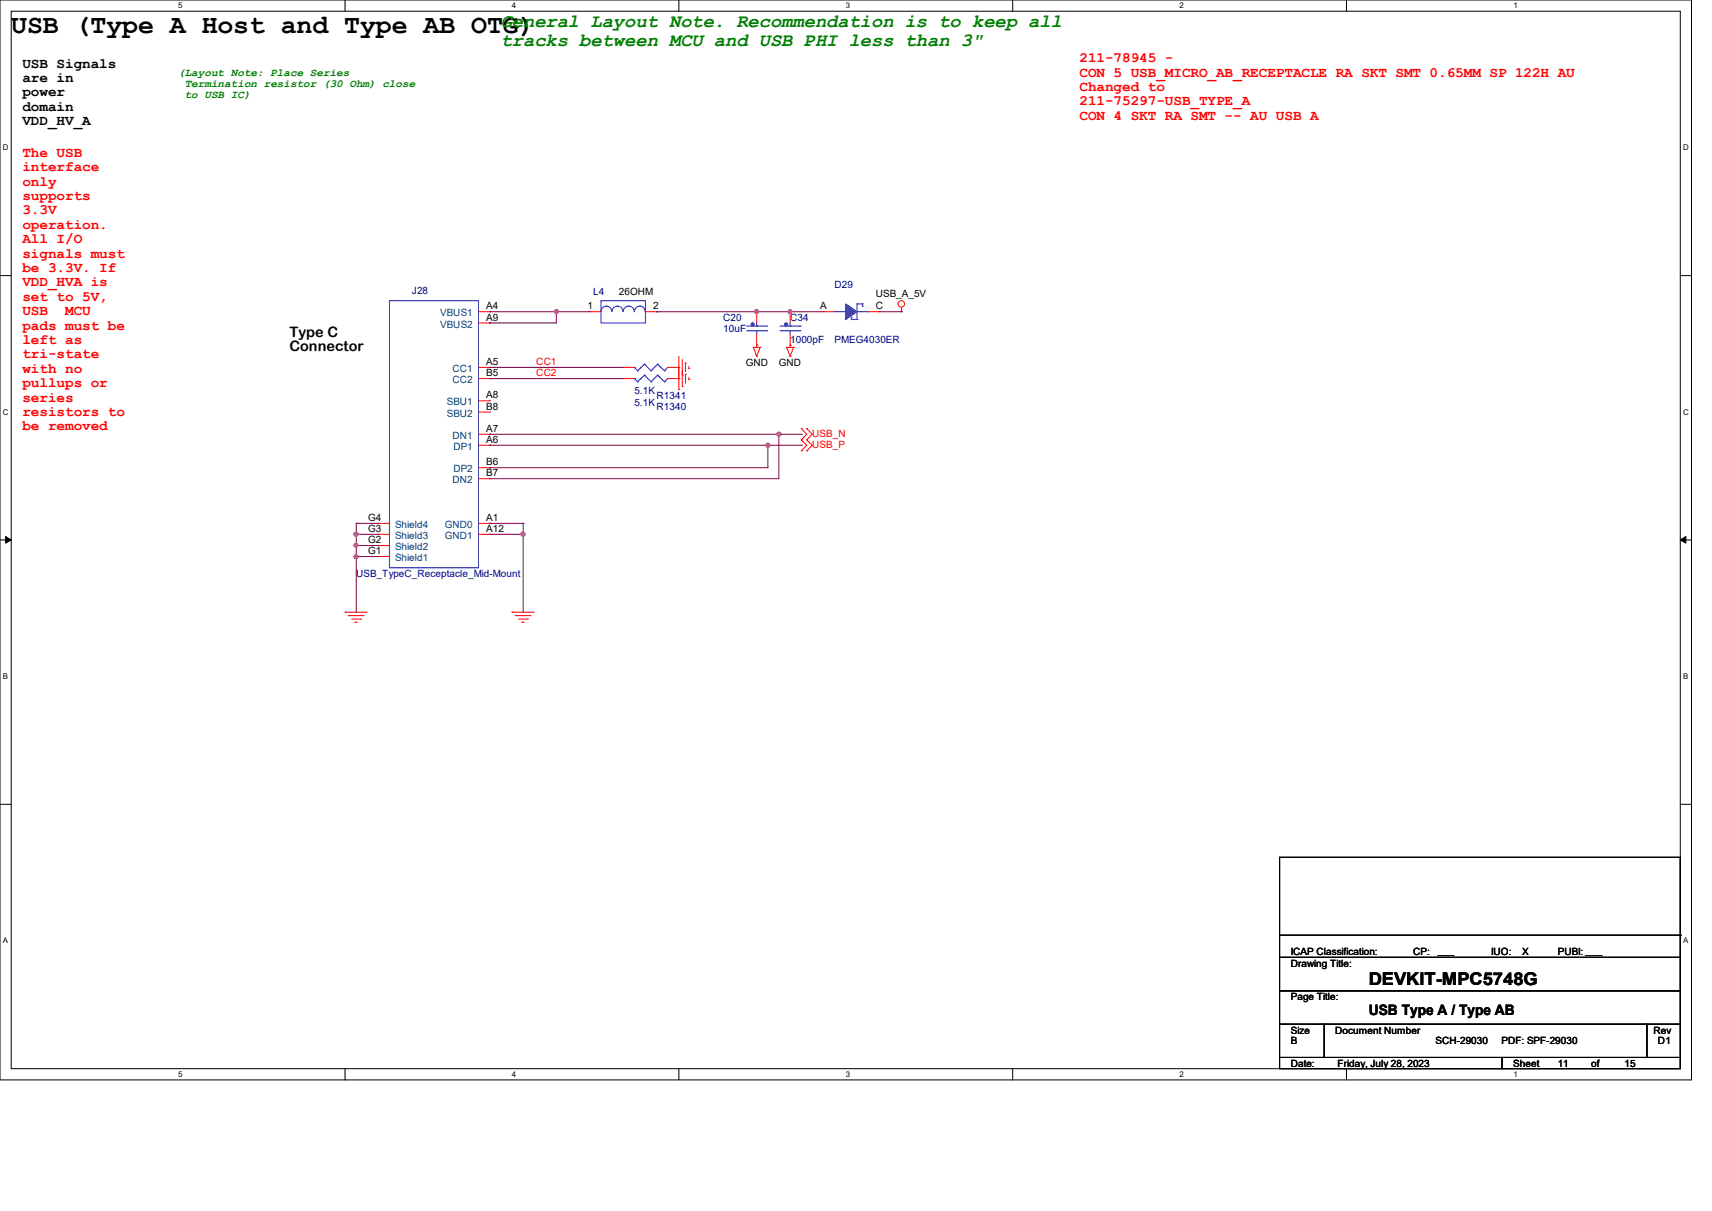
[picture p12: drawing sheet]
<svg xmlns="http://www.w3.org/2000/svg" width="297mm" height="210mm" viewBox="0 0 297 210" stroke-linecap="round" stroke-linejoin="round" font-family="sans-serif">
<path d="M0 0h293.5v187.3h-293.5zM1.9 1.9h289.6v183.4h-289.6z" fill="none" stroke="#000" stroke-width=".17"/>
<g fill="#fff">
<path d="M30.9 .2h.8v1.5h-.8z"/>
<path d="M30.9 185.5h.8v1.6h-.8z"/>
</g>
<path d="M59.9 0v1.9M59.9 185.3v2" fill="none" stroke="#000" stroke-width=".17"/>
<g fill="#fff">
<path d="M88.8 .2h.8v1.5h-.8z"/>
<path d="M88.8 185.5h.8v1.6h-.8z"/>
</g>
<path d="M117.8 0v1.9M117.8 185.3v2" fill="none" stroke="#000" stroke-width=".17"/>
<g fill="#fff">
<path d="M146.7 .2h.8v1.5h-.8z"/>
<path d="M146.7 185.5h.8v1.6h-.8z"/>
</g>
<path d="M175.7 0v1.9M175.7 185.3v2" fill="none" stroke="#000" stroke-width=".17"/>
<g fill="#fff">
<path d="M204.6 .2h.8v1.5h-.8z"/>
<path d="M204.6 185.5h.8v1.6h-.8z"/>
</g>
<path d="M233.6 0v1.9M233.6 185.3v2" fill="none" stroke="#000" stroke-width=".17"/>
<g fill="#fff">
<path d="M262.6 .2h.7v1.5h-.7z"/>
<path d="M262.6 185.5h.7v1.6h-.7z"/>
<path d="M.5 24.8h1v1.6h-1z"/>
<path d="M292 24.8h1v1.6h-1z"/>
<path d="M.5 70.7h1v1.5h-1z"/>
<path d="M292 70.7h1v1.5h-1z"/>
</g>
<path d="M0 47.8h1.9M291.5 47.8h2" fill="none" stroke="#000" stroke-width=".17"/>
<g fill="#fff">
<path d="M.5 116.5h.9v1.6h-.9z"/>
<path d="M292 116.5h.9v1.6h-.9z"/>
</g>
<path d="M0 93.6h1.9M291.5 93.6h2" fill="none" stroke="#000" stroke-width=".17"/>
<path d="M1 93l.9 .6-.9 .6zM291.5 93.6l1-.6v1.2z" fill="#000" stroke="#000" stroke-width=".17"/>
<g fill="#fff">
<path d="M.5 162.4h.9v1.5h-.9z"/>
<path d="M292 162.4h.9v1.5h-.9z"/>
</g>
<path d="M0 139.5h1.9M291.5 139.5h2M222 148.7h69.5v17.3h-69.5zM222 166h69.5v5.8h-69.5zM222 171.8h69.5v5.8h-69.5zM222 177.6h7.7v5.8h-7.7zM222 162.2h69.5M229.7 177.6h56v5.8h-56zM285.7 177.6h5.8v5.8h-5.8zM291.5 162.2h.1M222 183.4h38.6v1.9h-38.6zM260.6 183.4h30.9v1.9h-30.9z" fill="none" stroke="#000" stroke-width=".17"/>
<g fill="none" stroke="#f00" stroke-width=".17">
<path d="M83 54.1h2M83 56h2M85 54.1h.1M85 56h.1M102.3 54.1h.1M102.3 54.1h2M112 54.1h1.9M113.9 54.1h.1M131.3 59.9h.1M131.3 54.1h.1M131.3 54.1v1.9M131.3 57.9v2.3"/>
<path d="M137.1 59.9h.1M137.1 54.1h.1M137.1 54.1v1.9M137.1 57.9v2.3M142.9 54.1h.1M142.9 54.1h1.9M150.6 54.1h1.9M152.5 54.1h.1M156.4 54.1h.1M156.4 53.3v.8M83 63.7h2M83 77.2h2"/>
<path d="M83 75.3h2M83 69.5h2M83 65.7h2M83 71.5h2M85 63.7h.1M85 77.2h.1M85 75.3h.1M85 69.5h.1M85 65.7h.1M85 71.5h.1M108.1 63.7h.1M108.1 65.7h.1"/>
<path d="M108.1 63.7h2M108.1 65.7h2M115.8 63.7h2M115.8 65.7h2M117.8 65.7h.1M117.8 67.6h.1M117.8 63.7h.1M117.8 61.8v5.8M118.4 65.1h.1M118.4 67h.1M118.4 62.4v4.6M118.9 62.9h.1"/>
<path d="M118.9 64.9h.1M118.9 62.9v1.6M118.9 64.9v1.5M119.5 63.9h.1M119.5 65.8h.1M119.5 63.5v.4M119.5 65.4v.4M130.7 60.2h.1M130.7 60.2h1.2M130.7 60.2l.6 1.6M131.3 61.8h.1M131.9 60.2h.1"/>
<path d="M131.9 60.2l-.6 1.6M136.5 60.2h.1M136.5 60.2h1.2M136.5 60.2l.6 1.6M137.1 61.8h.1M137.7 60.2h.1M137.7 60.2l-.6 1.6M139 78.2h.1M139 76.3h.1M139 74.3h.1M139 76.3l1 .9-1 1M139 74.3l1 1-1 1"/>
<path d="M140 78.2h.1M140 76.3h.1M140 74.3h.1M140 76.3l.9 .9-.9 1M140 74.3l.9 1-.9 1M65.7 96.5h.1M65.7 94.6h.1M65.7 92.7h.1M65.7 90.8h.1M65.7 92.7h1.9M65.7 96.5h1.9M65.7 94.6h1.9"/>
<path d="M65.7 90.8h1.9M83 92.7h2M83 81.1h2M83 83h2M83 90.8h2M85 92.7h.1M85 81.1h.1M85 83h.1M85 90.8h.1M59.9 106.2h.1M59.9 106.2h3.8M60.5 106.8h.1"/>
<path d="M60.5 106.8h2.7M61 107.4h1.6M61.6 107.9h.1M61.6 107.9h.4M62.6 107.4h.1M88.8 106.2h.1M88.8 106.2h3.9M89.4 106.8h.1M89.4 106.8h2.7M90 107.4h1.5M90.6 107.9h.1M90.6 107.9h.3"/>
<path d="M91.5 107.4h.1"/>
<circle cx="156.4" cy="52.7" r=".56"/>
</g>
<g fill="none" stroke="#00f" stroke-width=".17">
<path d="M67.6 52.2h15.4v46.3h-15.4zM104.3 52.2h7.7v3.8h-7.7zM104.3 54.1a.93 .93 0 0 1 .9-1 .93 .93 0 0 1 .9 1M106.2 54.1a.95 .95 0 0 1 .9-1 .95 .95 0 0 1 1 1M108.1 54.1a.95 .95 0 0 1 1-1 .95 .95 0 0 1 .9 1M110.1 54.1a.93 .93 0 0 1 .9-1 .93 .93 0 0 1 .9 1M129.5 57.4h3.5M129.5 56.6h3.5M131.3 57.4h.1M131.3 56.6h.1M131.3 56v.6M131.3 57.4v.5"/>
<path d="M133 57.4h.1M133 56.6h.1M135.3 57.4h3.5M135.3 56.6h3.5M137.1 57.4h.1M137.1 56.6h.1M137.1 56v.6M137.1 57.4v.5M138.8 57.4h.1M138.8 56.6h.1M144.8 54.1h1.9M146.7 54.1h.1"/>
<path d="M147.7 55.4h.1M147.7 55h.1M147.7 55.4h1M147.7 55v.4M148.7 55.4h.1M148.7 54.1h1.9M149.6 52.7h.1M149.6 53.1h.1M149.6 52.7h-.9v2.7M149.6 52.7v.4M150.6 54.1h.1M110.1 63.7h.1"/>
<path d="M110.1 65.7h.1M110.1 63.7l.5 .6M110.1 65.7l.5 .5M110.6 64.3h.1M110.6 66.2h.1M111.8 63.2h.1M111.8 65.1h.1M111.8 63.2l1.1 1.1M111.8 63.2l-1.2 1.1M111.8 65.1l1.1 1.1M111.8 65.1l-1.2 1.1M112.9 64.3h.1"/>
<path d="M112.9 66.2h.1M114.1 63.2h.1M114.1 65.1h.1M114.1 63.2l1.2 1.1M114.1 63.2l-1.2 1.1M114.1 65.1l1.2 1.1M114.1 65.1l-1.2 1.1M115.3 64.3h.1M115.3 66.2h.1M115.8 63.7l-.5 .6M115.8 65.7l-.5 .5"/>
</g>
<g fill="#00f" stroke="#00f" stroke-width=".17">
<path d="M146.7 52.7l2 1.4-2 1.3z" fill-rule="evenodd"/>
<circle cx="130.6" cy="56.3" r=".28"/>
<circle cx="136.4" cy="56.3" r=".28"/>
</g>
<g fill="none" stroke="#800040" stroke-width=".17">
<path d="M85 56h.1M85 54.1h.1M85 54.1h17.3M96.5 54.1h.1M96.5 54.1v1.9h-11.5M113.9 54.1h.1M113.9 54.1h29M137.1 54.1h.1M152.5 54.1h3.9M156.4 54.1h.1M85 63.7h.1M85 65.7h.1"/>
<path d="M85 77.2h.1M85 75.3h.1M85 63.7h23.1M85 65.7h23.1M85 77.2h54M85 75.3h54M133.2 77.2h.1M133.2 77.2v3.9h-48.2M135.1 75.3h.1M135.1 75.3v7.7h-50.1M139 75.3h.1M139 77.2h.1"/>
<path d="M61.8 92.7h.1M61.8 90.8h.1M61.8 94.6h.1M61.8 96.5h.1M61.8 90.8h3.9M61.8 92.7h3.9M61.8 90.8v15.4M61.8 94.6h3.9M61.8 96.5h3.9M85 81.1h.1M85 83h.1M85 90.8h.1"/>
<path d="M85 92.7h.1M85 90.8h5.8M85 92.7h5.8M90.8 92.7h.1M90.8 90.8h.1M90.8 90.8v15.4"/>
</g>
<g fill="#f0f" stroke="#f0f" stroke-width=".17">
<circle cx="133.2" cy="77.2" r=".37"/>
<circle cx="135.1" cy="75.3" r=".37"/>
<circle cx="96.5" cy="54" r=".37"/>
<circle cx="90.7" cy="92.6" r=".37"/>
<circle cx="61.8" cy="92.6" r=".37"/>
<circle cx="61.8" cy="96.5" r=".37"/>
<circle cx="61.8" cy="94.6" r=".37"/>
<circle cx="131.2" cy="54" r=".37"/>
<circle cx="137" cy="54" r=".37"/>
</g>
<text font-size="4.6" x="1.9" y="5.8">USB (Type A Host and Type AB OTG)</text>
<g font-size="3.3" fill="#008000">
<text x="86.9" y="4.7">General Layout Note. Recommendation is to keep all</text>
<text x="86.9" y="8">tracks between MCU and USB PHI less than 3&quot;</text>
</g>
<text font-size="3" x="237.4" y="170.8">DEVKIT-MPC5748G</text>
<g font-size="2.5">
<text x="3.9" y="11.7">USB Signals</text>
<text x="3.9" y="14.2">are in</text>
<text x="3.9" y="16.7">power</text>
<text x="3.9" y="19.2">domain</text>
<text x="3.9" y="21.7">VDD_HV_A</text>
<text x="50.2" y="58.4">Type C</text>
<text x="50.2" y="60.9">Connector</text>
<text x="237.4" y="176.1">USB Type A / Type AB</text>
</g>
<g font-size="2.5" fill="#f00">
<text x="187.3" y="10.8">211-78945 -</text>
<text x="187.3" y="13.3">CON 5 USB_MICRO_AB_RECEPTACLE RA SKT SMT 0.65MM SP 122H AU</text>
<text x="187.3" y="15.8">Changed to</text>
<text x="187.3" y="18.3">211-75297-USB_TYPE_A</text>
<text x="187.3" y="20.8">CON 4 SKT RA SMT -- AU USB A</text>
<text x="3.9" y="27.2">The USB</text>
<text x="3.9" y="29.7">interface</text>
<text x="3.9" y="32.2">only</text>
<text x="3.9" y="34.7">supports</text>
<text x="3.9" y="37.2">3.3V</text>
<text x="3.9" y="39.7">operation.</text>
<text x="3.9" y="42.2">All I/O</text>
<text x="3.9" y="44.7">signals must</text>
<text x="3.9" y="47.2">be 3.3V. If</text>
<text x="3.9" y="49.7">VDD_HVA is</text>
<text x="3.9" y="52.2">set to 5V,</text>
<text x="3.9" y="54.7">USB</text>
<text x="3.9" y="57.1">pads must be</text>
<text x="3.9" y="59.6">left as</text>
<text x="11.3" y="54.7">MCU</text>
<text x="3.9" y="62.1">tri-state</text>
<text x="3.9" y="64.6">with no</text>
<text x="3.9" y="67.1">pullups or</text>
<text x="3.9" y="69.6">series</text>
<text x="3.9" y="72.1">resistors to</text>
<text x="3.9" y="74.6">be removed</text>
</g>
<g font-size="1.9" fill="#008000">
<text x="30.9" y="13.3">(Layout Note: Place Series</text>
<text x="32" y="15.2">Termination resistor (30 Ohm) close</text>
<text x="32" y="17.1">to USB IC)</text>
</g>
<g font-size="1.7" fill="#000080">
<text x="71.5" y="51.1">J28</text>
<text x="102.9" y="51.2">L4</text>
<text x="144.8" y="49.9">D29</text>
<text x="125.5" y="55.7">C20</text>
<text x="125.5" y="57.6">10uF</text>
<text x="137.1" y="55.7">C34</text>
<text x="137.1" y="59.5">1000pF</text>
<text x="144.8" y="59.5">PMEG4030ER</text>
<text x="110.1" y="68.4">5.1K</text>
<text x="110.1" y="70.4">5.1K</text>
<text x="113.9" y="69.2">R1341</text>
<text x="113.9" y="71.1">R1340</text>
<text x="61.8" y="100.1">USB_TypeC_Receptacle_Mid-Mount</text>
</g>
<g font-size="1.7">
<text x="84.4" y="53.6">A4</text>
<text x="101.9" y="53.6">1</text>
<text x="107.4" y="51.2">26OHM</text>
<text x="113.3" y="53.6">2</text>
<text x="142.3" y="53.6">A</text>
<text x="151.9" y="51.4">USB_A_5V</text>
<text x="151.9" y="53.6">C</text>
<text x="84.4" y="55.6">A9</text>
<text x="84.4" y="63.3">A5</text>
<text x="84.4" y="65.2">B5</text>
<text x="129.4" y="63.4">GND</text>
<text x="135.1" y="63.4">GND</text>
<text x="84.4" y="69.1">A8</text>
<text x="84.4" y="71">B8</text>
<text x="84.4" y="76.8">A6</text>
<text x="84.4" y="74.9">A7</text>
<text x="84.4" y="80.7">B6</text>
<text x="84.4" y="82.6">B7</text>
<text x="63.9" y="94.2">G2</text>
<text x="63.9" y="92.2">G3</text>
<text x="63.9" y="90.3">G4</text>
<text x="84.4" y="92.2">A12</text>
<text x="84.4" y="90.3">A1</text>
<text x="63.9" y="96.1">G1</text>
<text x="223.9" y="167.6">Drawing Title:</text>
<text x="223.9" y="165.7">ICAP Classification:</text>
<text x="245.2" y="165.7">CP:</text>
<text x="249.4" y="165.5">___</text>
<text x="258.7" y="165.7">IUO:</text>
<text x="264.1" y="165.7">X</text>
<text x="270.3" y="165.7">PUBI: ___</text>
<text x="223.9" y="173.4">Page Title:</text>
<text x="223.9" y="179.2">Size</text>
<text x="231.6" y="179.2">Document Number</text>
<text x="286.9" y="179.2">Rev</text>
<text x="223.9" y="185">Date:</text>
<text x="223.9" y="181.1">B</text>
<text x="232.1" y="185">Friday, July 28, 2023</text>
<text x="249" y="181.1">SCH-29030</text>
<text x="260.5" y="181.1">PDF: SPF-29030</text>
<text x="262.5" y="185">Sheet</text>
<text x="270.2" y="185">11</text>
<text x="276" y="185">of</text>
<text x="281.8" y="185">15</text>
<text x="287.6" y="181.1">D1</text>
</g>
<g font-size="1.7" fill="#004080">
<text x="76.4" y="54.9">VBUS1</text>
<text x="76.4" y="56.8">VBUS2</text>
<text x="78.5" y="64.5">CC1</text>
<text x="77.5" y="70.3">SBU1</text>
<text x="78.5" y="66.5">CC2</text>
<text x="77.5" y="72.3">SBU2</text>
<text x="78.5" y="76.1">DN1</text>
<text x="78.5" y="83.8">DN2</text>
<text x="78.7" y="78">DP1</text>
<text x="78.7" y="81.9">DP2</text>
<text x="68.5" y="95.4">Shield2</text>
<text x="68.5" y="93.5">Shield3</text>
<text x="68.5" y="91.6">Shield4</text>
<text x="77.2" y="93.5">GND1</text>
<text x="77.2" y="91.6">GND0</text>
<text x="68.5" y="97.3">Shield1</text>
</g>
<g font-size="1.7" fill="#f00">
<text x="93" y="63.3">CC1</text>
<text x="93" y="65.3">CC2</text>
<text x="140.9" y="77.7">USB_P</text>
<text x="140.9" y="75.7">USB_N</text>
</g>
<g font-size="1.4">
<text x="30.9" y="1.4">5</text>
<text x="88.8" y="1.4">4</text>
<text x="146.7" y="1.4">3</text>
<text x="204.6" y="1.4">2</text>
<text x="262.6" y="1.4">1</text>
<text x=".5" y="26.1">D</text>
<text x="292" y="26.1">D</text>
<text x=".5" y="71.9">C</text>
<text x="292" y="71.9">C</text>
<text x=".5" y="117.8">B</text>
<text x="292" y="117.8">B</text>
<text x=".5" y="163.6">A</text>
<text x="292" y="163.6">A</text>
<text x="30.9" y="186.8">5</text>
<text x="88.8" y="186.8">4</text>
<text x="146.7" y="186.8">3</text>
<text x="204.6" y="186.8">2</text>
<text x="262.6" y="186.8">1</text>
</g>
</svg>
